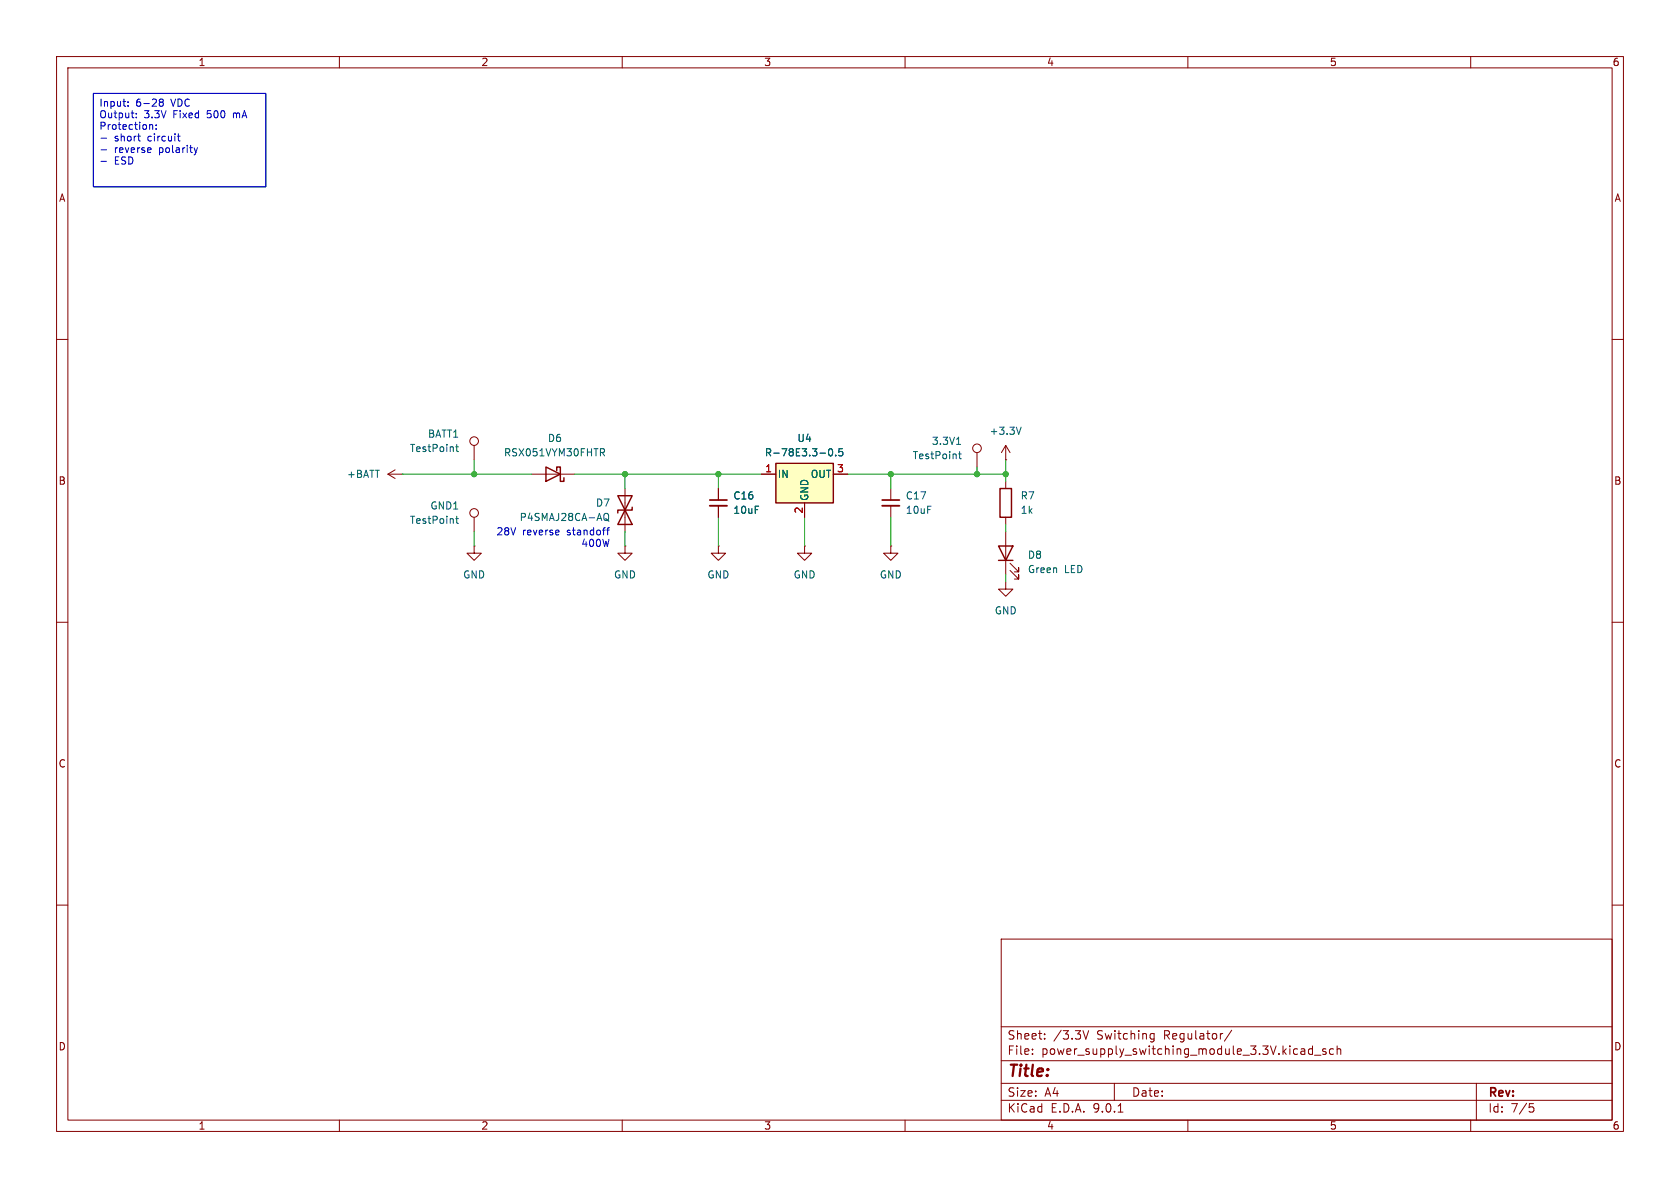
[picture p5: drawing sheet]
<svg xmlns="http://www.w3.org/2000/svg" width="297mm" height="210mm" viewBox="0 0 297 210" stroke-linecap="round" stroke-linejoin="round" font-family="sans-serif">
<g fill="none" stroke="#840000" stroke-width=".18">
<path d="M10 10h277v190h-277zM12 12h273v186h-273zM60 10v2M110 10v2M160 10v2M210 10v2M260 10v2M10 60h2M177.8 78.7v2.6M177.8 78.7l-.8 1.3M177.8 78.7l.8 1.3M285 60h2"/>
<path d="M127 96.5v1.3h1.3l-1.3 1.3-1.3-1.3h1.3M127 96.5h.1M127 86.4v2M127 89.4v2M177.8 81.3h.1M177.8 85.1v1.3M177.8 91.4v1.3M177.8 94v7.6M178.6 99.6l1.5 1.5v-.8v.8h-.8M10 110h2M178.6 100.8l1.5 1.6v-.8v.8h-.8M285 110h2"/>
<path d="M10 160h2M177 166h108v32h-108zM285 160h2M60 198v2M110 198v2M160 198v2M177 194.5h108M177 191.5h108M177 187.5h108M177 181.5h108M182.5 186.3v.1M182.5 185.5v.1"/>
<path d="M184.7 183.6v.1M184.7 182.8v.1M191.5 182.2l.5 1.5 .5-1.5M197 191.5v3M197.7 196.6h.8M203.5 183.6h.5M203.5 182.8h.5M204 182.7v1.2l-.3 .3-.3-.1M210 198v2M217.7 182.1l-1.2 2M230.6 185.5l.1 .9M230.7 186.3l-.2 .1"/>
<path d="M230.7 185.8h-.2M232 184.9v1.5M232 185.5l-.4-.1-.3 .3v.4l.2 .2h.5M232.4 186.5h1.1M234.4 185.5l-.4-.1-.2 .2 .1 .2 .5 .2v.3h-.6M235.7 185.5l-.4-.1-.3 .3v.4l.2 .2h.5M236.4 185.5l.2-.1 .4 .1v.9M236.4 184.9v1.5M260 198v2M261 191.5v6.5M270.4 195.1h.7M270.5 195.7h.4l.3 .3-.2 .5-.5 .1"/>
</g>
<path d="M176.5 96.5h2.6l-1.3 2.6zM176.5 99.1h2.6M176.8 86.4h2v5h-2z" fill="none" stroke="#840000" stroke-width=".25"/>
<path d="M180.5 75.5l-.4 1.3" fill="none" stroke="#006464" stroke-width=".18"/>
<path d="M125.5 88.4h3" fill="none" stroke="#840000" stroke-width=".3"/>
<path d="M125.5 89.4h3" fill="none" stroke="#840000" stroke-width=".33"/>
<path d="M137.2 81.9h10.1v7h-10.1z" fill="#ffffc2"/>
<path d="M96.5 82.6l2.6 1.2-2.6 1.3zM98.4 83.2v-.6h.7v2.5h.6v-.6M109.2 87.6l2.6 5.1h-2.6l2.6-5.1zM111.8 89.7v.5h-2.6v.5M137.2 81.9h10.1v7h-10.1z" fill="none" stroke="#840000" stroke-width=".25"/>
<g fill="none" stroke="#840000" stroke-width=".18">
<path d="M83.8 78.7v2.6M68.6 83.8h2.5M68.6 83.8l1.2 .8M69.8 83.1l-1.2 .7M71.1 83.8h.1M83.8 96.5v1.3h1.3l-1.3 1.3-1.3-1.3h1.3M83.8 96.5h.1M83.8 91.4v2.6M94 83.8h7.6M110.5 96.5v1.3h1.3l-1.3 1.3-1.3-1.3h1.3M110.5 96.5h.1M110.5 86.4v7.6"/>
<path d="M127 86.4v2M127 89.4v2M134.6 83.8h2.6M142.2 96.5v1.3h1.3l-1.3 1.3-1.2-1.3h1.2M142.2 96.5h.1M142.2 88.9v2.5M147.3 83.8h2.6M157.5 96.5v1.3h1.2l-1.2 1.3-1.3-1.3h1.3M157.5 96.5h.1M157.5 86.4v2M157.5 89.4v2M172.7 80v2.6"/>
<path d="M177.8 102.9v1.2h1.3l-1.3 1.3-1.3-1.3h1.3"/>
<circle cx="83.8" cy="78" r=".76"/>
<circle cx="172.7" cy="79.2" r=".76"/>
<circle cx="83.8" cy="90.7" r=".76"/>
</g>
<g fill="none" stroke="#006464" stroke-width=".18">
<path d="M80.6 79h.4M80.7 78.6v1l.3 .2M106.5 80l.4 .6M106.6 79.3l.3 .3-.1 .3-.2 .1M146.7 79.4l.1-.1a.68 .68 0 0 1 .4 .7 .68 .68 0 0 1-.4 .6 .84 .84 0 0 1-.1-1.2zM149 79.3h-.7v.6l.2-.1 .4 .1 .1 .1v.5l-.2 .1-.5-.1M169.1 78.6h.7M169.6 79.8v1.1l.3 .2M80.6 91.7h.4M80.7 91.3v1l.3 .2M106.8 91.2a.42 .42 0 0 1 .4-.5 .42 .42 0 0 1 .4 .5v.4a.42 .42 0 0 1-.4 .4 .42 .42 0 0 1-.4-.4M107 91.7l.7 .4"/>
<path d="M147.7 80.5v.1M169.5 80.3h.4"/>
</g>
<path d="M156 88.4h3" fill="none" stroke="#840000" stroke-width=".3"/>
<path d="M156 89.4h3" fill="none" stroke="#840000" stroke-width=".33"/>
<g fill="none" stroke="#009600" stroke-width=".18">
<path d="M71.1 83.8h22.9M83.8 81.3v2.5M83.8 94v2.5M101.6 83.8h33M110.5 83.8v2.6M110.5 94v2.5M127 83.8v2.6M127 91.4v5.1M142.2 91.4v5.1M149.9 83.8h27.9M157.5 83.8v2.6M157.5 91.4v5.1"/>
<path d="M172.7 82.6v1.2M177.8 81.3v3.8M177.8 92.7v1.3M177.8 101.6v1.3"/>
</g>
<g fill="none" stroke="#0000c2" stroke-width=".18">
<path d="M16.5 16.5h30.5v16.5h-30.5zM22.6 18.7v.1M22.6 18v.1M28.4 18.1l-.3-.3 .3-.3h.2l.3 .3-.3 .3M28.4 18.1l-.3 .2 .1 .4 .2 .1 .4-.1 .1-.2v-.2l-.3-.2M28.4 18.1h.2M17.9 24.4h.9M17.9 26.5h.9M17.9 28.5h.9M24.1 20.7v.1M24.1 20v.2M24.3 24.1h.5"/>
<path d="M24.7 24.9h.1M26.5 22v.9M26.5 22.1l.1-.1 .3 .1 .1 .8M26.6 26.2l.1 .2-.6 .1M27.6 22.8v.1M27.6 22.1v.1M31.4 24.1h.4M31.5 23.6v1.1l.3 .2M34.3 26.1l.3 .9M34.6 27l-.1 .3M34.9 26.1l-.3 .9M98.8 93.8v.2l-.6 .1"/>
<path d="M107.2 93.7h.5M107.7 93.3l-.3 .2v1.1"/>
</g>
<g fill="#009600" stroke="#009600" stroke-width=".18">
<circle cx="177.8" cy="83.8" r=".46"/>
<circle cx="127" cy="83.8" r=".46"/>
<circle cx="157.5" cy="83.8" r=".46"/>
<circle cx="172.7" cy="83.8" r=".46"/>
<circle cx="83.8" cy="83.8" r=".46"/>
<circle cx="110.5" cy="83.8" r=".46"/>
</g>
<text font-size="2.8" fill="#840000" x="178" y="190.9">Title:</text>
<g font-size="2.1" fill="#840000">
<text x="178" y="184">Sheet:</text>
<text x="186.2" y="184">/3.3V</text>
<text x="194" y="184">Switching</text>
<text x="205.9" y="184">Regulator/</text>
<text x="178" y="186.7">File:</text>
<text x="184.1" y="186.7">power_supply_switching_module_3.3V.kicad_sch</text>
<text x="178" y="196.9">KiCad</text>
<text x="178" y="194.1">Size:</text>
<text x="184.7" y="194.1">A4</text>
<text x="185.7" y="196.9">E.D.A.</text>
<text x="193.3" y="196.9">9.0.1</text>
<text x="200" y="194.1">Date:</text>
<text x="263" y="194.3">Rev:</text>
<text x="263" y="196.9">Id:</text>
<text x="267.1" y="196.9">7/5</text>
</g>
<g font-size="1.8" fill="#840000">
<text x="35" y="11.9">1</text>
<text x="85" y="11.9">2</text>
<text x="135" y="11.9">3</text>
<text x="185" y="11.9">4</text>
<text x="235" y="11.9">5</text>
<text x="285" y="11.9">6</text>
<text x="10.3" y="35.9">A</text>
<text x="285.3" y="35.9">A</text>
<text x="10.3" y="85.9">B</text>
<text x="285.3" y="85.9">B</text>
<text x="10.3" y="135.9">C</text>
<text x="285.3" y="135.9">C</text>
<text x="10.3" y="185.9">D</text>
<text x="285.3" y="185.9">D</text>
<text x="35" y="199.9">1</text>
<text x="85" y="199.9">2</text>
<text x="135" y="199.9">3</text>
<text x="185" y="199.9">4</text>
<text x="235" y="199.9">5</text>
<text x="285" y="199.9">6</text>
</g>
<g font-size="1.8" fill="#0000c2">
<text x="17.5" y="19.2">Input:</text>
<text x="17.5" y="21.2">Output:</text>
<text x="17.5" y="23.3">Protection:</text>
<text x="24" y="19.2">6-28</text>
<text x="25.5" y="21.2">3.3V</text>
<text x="30.4" y="19.2">VDC</text>
<text x="30.8" y="21.2">Fixed</text>
<text x="36.9" y="21.2">500</text>
<text x="41.7" y="21.2">mA</text>
<text x="20.2" y="25.3">short</text>
<text x="20.2" y="27.4">reverse</text>
<text x="20.2" y="29.4">ESD</text>
<text x="26.2" y="25.3">circuit</text>
<text x="28.2" y="27.4">polarity</text>
<text x="87.7" y="94.8">28V</text>
<text x="92.3" y="94.8">reverse</text>
<text x="100.4" y="94.8">standoff</text>
<text x="102.7" y="96.9">400W</text>
</g>
<g font-size="1.8" fill="#006464">
<text x="75.6" y="77.6">BATT1</text>
<text x="174.9" y="77.1">+3.3V</text>
<text x="72.4" y="80.1">TestPoint</text>
<text x="89" y="80.9">RSX051VYM30FHTR</text>
<text x="96.8" y="78.3">D6</text>
<text x="135.1" y="80.9">R-78E3.3-0.5</text>
<text x="140.9" y="78.3">U4</text>
<text x="161.3" y="81.4">TestPoint</text>
<text x="164.6" y="78.8">3.3V1</text>
<text x="61.2" y="84.7">+BATT</text>
<text x="105.3" y="89.8">D7</text>
<text x="129.5" y="88.5">C16</text>
<text x="137.4" y="84.7">IN</text>
<text x="143.1" y="88.6" transform="rotate(-90 143.1 88.6)">GND</text>
<text x="143.2" y="84.7">OUT</text>
<text x="160" y="88.5">C17</text>
<text x="180.3" y="88.5">R7</text>
<text x="72.4" y="92.8">TestPoint</text>
<text x="76" y="90.3">GND1</text>
<text x="91.8" y="92.3">P4SMAJ28CA-AQ</text>
<text x="129.5" y="91">10uF</text>
<text x="160" y="91">10uF</text>
<text x="180.3" y="91">1k</text>
<text x="181.6" y="99">D8</text>
<text x="181.6" y="101.5">Green</text>
<text x="188.2" y="101.5">LED</text>
<text x="81.8" y="102.5">GND</text>
<text x="108.5" y="102.5">GND</text>
<text x="125" y="102.5">GND</text>
<text x="140.2" y="102.5">GND</text>
<text x="155.4" y="102.5">GND</text>
<text x="175.8" y="108.8">GND</text>
</g>
<g font-size="1.8" fill="#a90000">
<text x="135.2" y="83.6">1</text>
<text x="147.9" y="83.6">3</text>
<text x="142" y="90.9" transform="rotate(-90 142 90.9)">2</text>
</g>
</svg>
